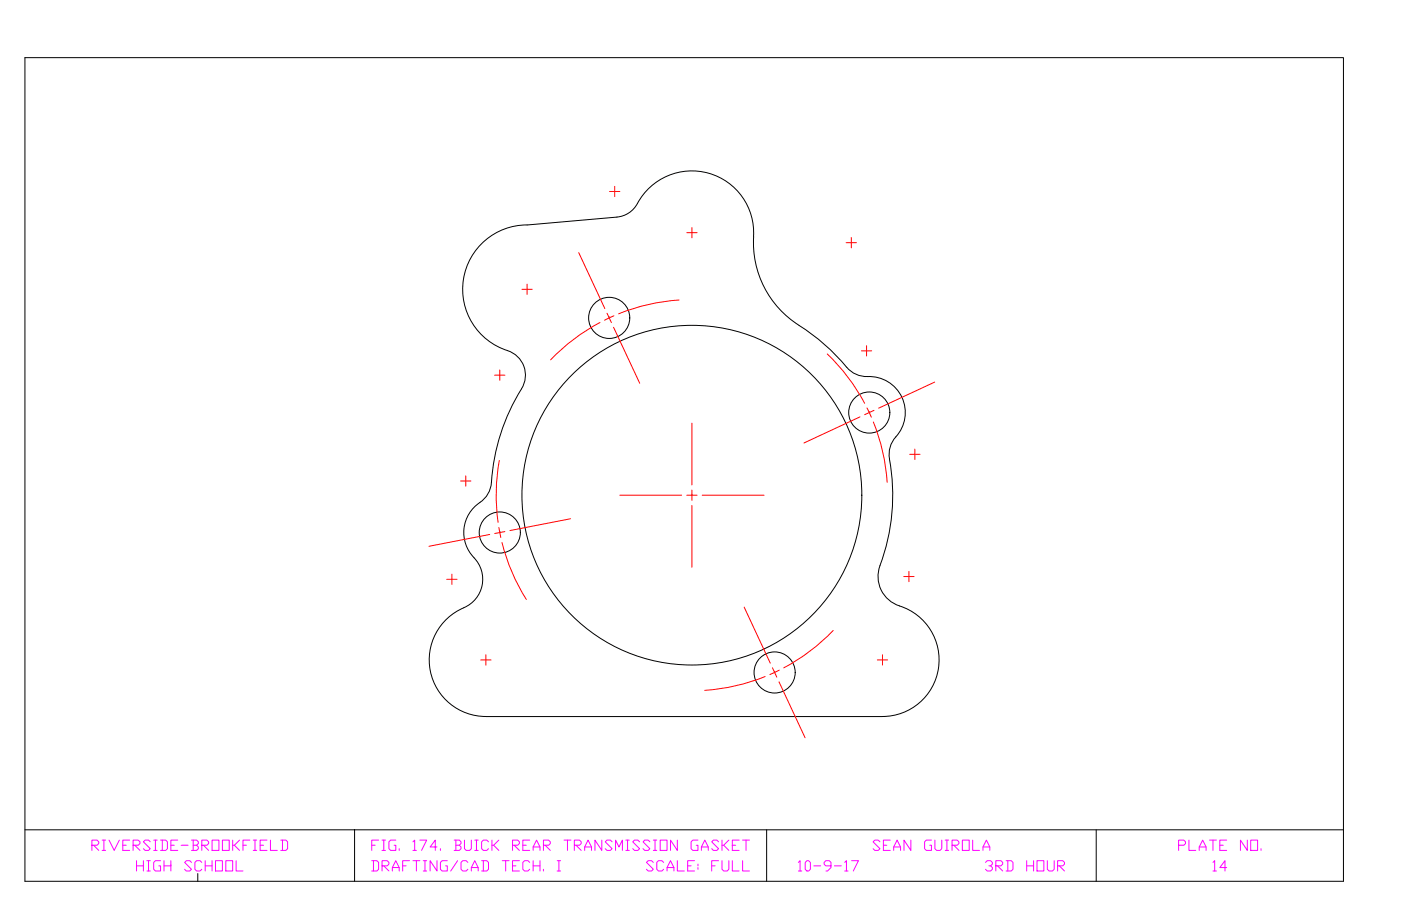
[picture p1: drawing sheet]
<svg xmlns="http://www.w3.org/2000/svg" width="432mm" height="279mm" viewBox="0 0 432 279" stroke-linecap="round" stroke-linejoin="round" font-family="sans-serif">
<!-- layer: Boarder Line -->
<path d="M7.7 17.8h406.4v254h-406.4M7.7 255.9h406.4M109.3 255.9v15.9M236.3 255.9v15.9M337.9 255.9v15.9" fill="none" stroke="#000" stroke-width=".31"/>
<!-- layer: 0 -->
<g fill="none" stroke="#000" stroke-width=".31">
<path d="M7.7 17.8v254M232.2 72.9a19.1 19.1 0 0 0-14.2-19.6 19.1 19.1 0 0 0-22 10.2 8 8 0 0 1-5.9 3.5l-27.7 2.4a19.9 19.9 0 0 0-19.6 17.2 19.9 19.9 0 0 0 14.4 21.8 7.9 7.9 0 0 1 3.6 11.5 62.9 62.9 0 0 0-9.4 29.7 8.5 8.5 0 0 1-4.3 5.9 11.3 11.3 0 0 0-.4 17.2 9.7 9.7 0 0 1-5.1 15.4 17.5 17.5 0 0 0-8.8 19.6 17.5 17.5 0 0 0 16.9 13.3M232.3 72.9a30.8 30.8 0 0 0 16.3 29 74 74 0 0 1 13.5 12.5 8.8 8.8 0 0 0 6.4 1.7 11.2 11.2 0 0 1 9.9 7.3 11.2 11.2 0 0 1-2.8 12 8.9 8.9 0 0 0-1.2 8 64.8 64.8 0 0 1-3.6 32.7 9.9 9.9 0 0 0 8 11.3 17.5 17.5 0 0 1 10.3 19.6 17.5 17.5 0 0 1-17.1 14h-122.2M187.8 98h.1M267.9 127.2h.1M213.3 152.7h.1M154.1 164.2h.1M238.8 207.4h.1"/>
<circle cx="187.8" cy="98" r="6.3"/>
<circle cx="267.9" cy="127.2" r="6.3"/>
<circle cx="213.2" cy="152.7" r="52.4"/>
<circle cx="154" cy="164.2" r="6.3"/>
<circle cx="238.7" cy="207.4" r="6.3"/>
</g>
<!-- layer: Center Lines -->
<g fill="none" stroke="#f00" stroke-width=".31">
<path d="M187.9 59.1h3.2M189.5 57.5v3.1M178.4 77.9l8 17.3M211.7 71.8h3.1M213.3 70.2v3.1M260.8 74.8h3.2M262.4 73.3v3.1M160.9 89.2h3.1M162.5 87.6v3.2M184.9 99.5a60.3 60.3 0 0 0-15.2 11.5M187.1 96.6l1.3 2.9M189.2 97.4l-2.9 1.3"/>
<path d="M209.3 92.5a60.3 60.3 0 0 0-18.6 4.3M152.4 115.7h3.2M154 114.1v3.2M189.1 100.9l8.1 17.3M255 109.2a60.3 60.3 0 0 1 11.5 15.2M265.5 108.2h3.2M267.1 106.6v3.2M288.1 117.8l-17.3 8.1M213.3 130.5v19M265 128.6l-17.2 8M267.2 125.8l1.4 2.9M269.2 130.1a60.3 60.3 0 0 1 4.2 18.6"/>
<path d="M269.4 126.6l-2.9 1.3M282 138.5v3.2M142 148.3h3.1M143.6 146.7v3.2M153.9 142a60.3 60.3 0 0 0-.4 19.1M175.9 160l-18.7 3.6M191 152.7h19.1M211.7 152.7h3.1M213.3 151.1v3.2M213.3 155.9v19M216.4 152.7h19.1M280.4 140.1h3.1"/>
<path d="M137.7 178.6h3.2M139.3 177.1v3.1M150.9 164.8l-18.7 3.7M153.8 162.7l.6 3.1M154.7 167.3a60.3 60.3 0 0 0 7.5 17.6M155.6 163.9l-3.1 .6M278.6 177.8h3.1M280.1 176.2v3.2M229.4 187.2l8 17.3M256.8 194.4a60.3 60.3 0 0 1-15.2 11.6M148.2 203.5h3.1M149.8 201.9v3.2"/>
<path d="M235.8 208.6a60.3 60.3 0 0 1-18.6 4.3M238.1 206l1.3 2.8M240.1 210.3l8 17.2M240.2 206.7l-2.9 1.3M270.4 203.5h3.2M272 201.9v3.2"/>
</g>
<g font-size="6.6" fill="#f0f">
<text x="27.5" y="263.5">RIVERSIDE-BROOKFIELD</text>
<text x="113.6" y="263.5">FIG. 174. BUICK REAR TRANSMISSION GASKET</text>
<text x="268.1" y="263.5">SEAN GUIROLA</text>
<text x="362.3" y="263.5">PLATE NO.</text>
<text x="41.3" y="269.9">HIGH SCHOOL</text>
<text x="113.6" y="269.9">DRAFTING/CAD TECH. I SCALE: FULL</text>
<text x="245.2" y="269.9">10-9-17 3RD HOUR</text>
<text x="372.9" y="269.9">14</text>
</g>
<text font-size="2.6" x="108.3" y="257.2">XX</text>
</svg>
